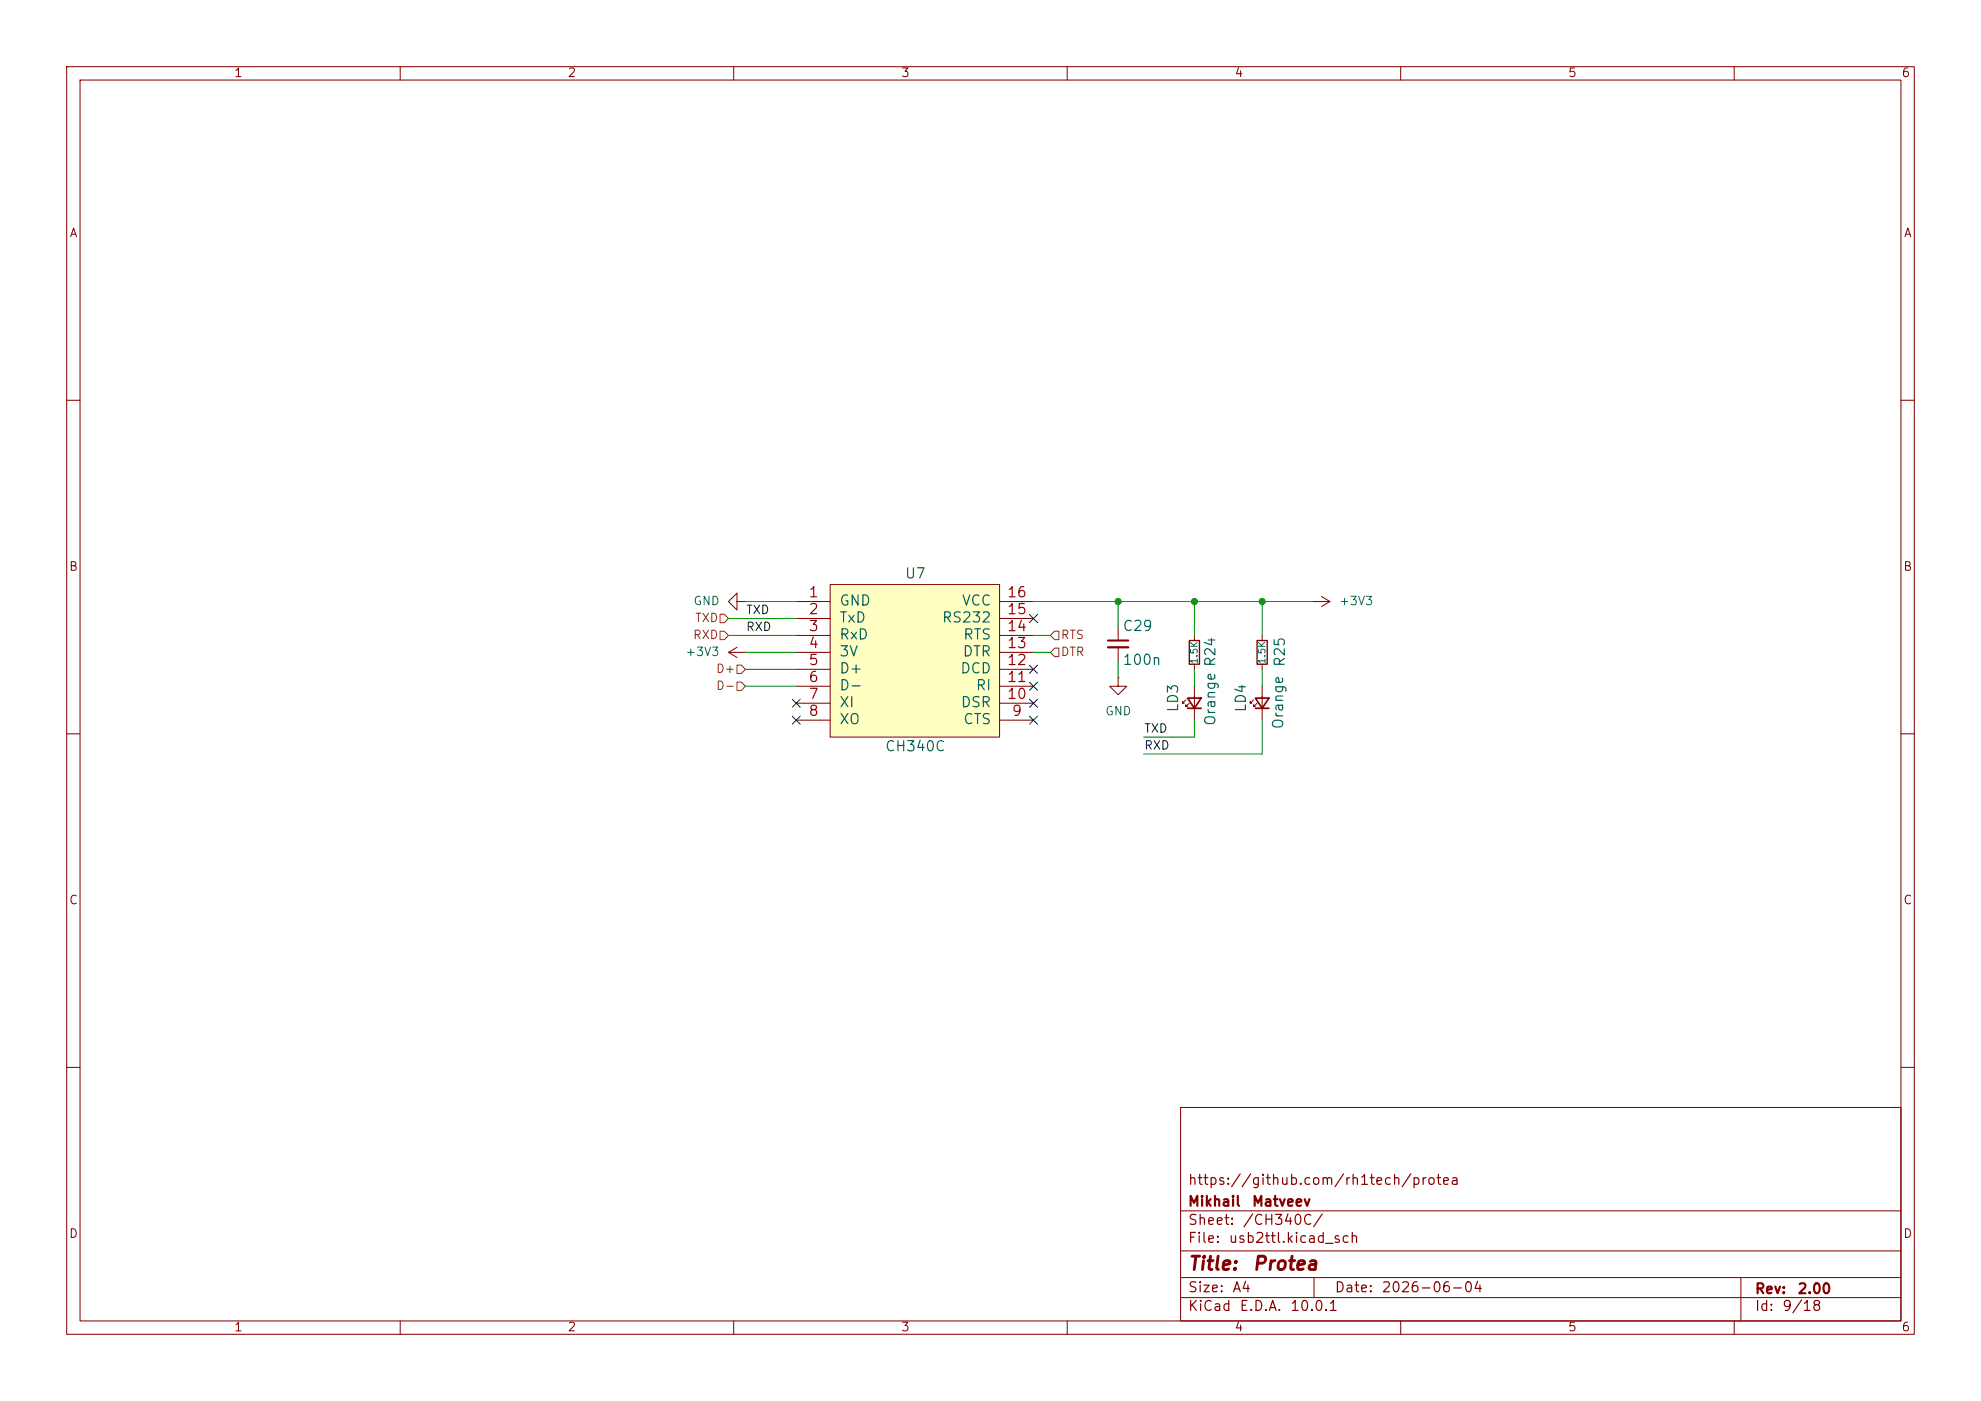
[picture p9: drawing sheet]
<svg xmlns="http://www.w3.org/2000/svg" width="297mm" height="210mm" viewBox="0 0 297 210" stroke-linecap="round" stroke-linejoin="round" font-family="sans-serif">
<g fill="none" stroke="#840000" stroke-width=".15">
<path d="M10 10h277v190h-277zM12 12h273v186h-273zM60 10v2M110 10v2M160 10v2M210 10v2M260 10v2M10 60h2M285 60h2M109.2 97.8l1.3 .8M109.2 97.8h2.6M110.5 97l-1.3 .8"/>
<path d="M111.8 97.8h.1M179.1 95.3v.7M179.1 99.6v.7M189.2 95.3v.7M189.2 99.6v.7M196.8 90.2h.1M196.8 90.2h2.6M198.1 89.4l1.3 .8M199.4 90.2l-1.3 .7M10 110h2M177.8 104.9l-.5 .5v-.2v.2h.2M178.3 105.4l-.5 .5v-.2v.2h.3"/>
<path d="M179.1 102.9v5.1M188 104.9l-.5 .5v-.2v.2h.2M188.5 105.4l-.5 .5v-.2v.2h.2M189.2 102.9v5.1M285 110h2M10 160h2M177 166h108v32h-108zM285 160h2M60 198v2M110 198v2M160 198v2M177 194.5h108"/>
<path d="M177 191.5h108M177 187.5h108M177 181.5h108M197 191.5v3M210 198v2M260 198v2M261 191.5v6.5"/>
</g>
<path d="M178.3 96h1.5v3.6h-1.5zM188.5 96h1.5v3.6h-1.5z" fill="none" stroke="#840000" stroke-width=".2"/>
<path d="M178.1 104.6h2l-1 1.6zM178.1 106.2h2M188.2 104.6h2l-1 1.6zM188.2 106.2h2" fill="none" stroke="#840000" stroke-width=".25"/>
<path d="M124.5 87.6h25.4v22.9h-25.4z" fill="#ffffc2"/>
<g fill="none" stroke="#840000" stroke-width=".15">
<path d="M110.5 90.2v-1.3l-1.3 1.3 1.3 1.2v-1.2h1.3M111.8 90.2h.1M119.4 90.2h5.1M119.4 92.7h5.1M119.4 95.3h5.1M119.4 97.8h5.1M124.5 87.6h25.4v22.9h-25.4zM149.9 90.2h5M149.9 92.7h5M149.9 95.3h5M149.9 97.8h5M167.6 94v2"/>
<path d="M167.6 97v2.1M119.4 100.3h5.1M119.4 102.9h5.1M119.4 105.4h5.1M119.4 108h5.1M149.9 100.3h5M149.9 102.9h5M149.9 105.4h5M149.9 108h5M167.6 101.6v1.3h1.3l-1.3 1.2-1.2-1.2h1.2M167.6 101.6h.1"/>
</g>
<path d="M166.1 96h3.1" fill="none" stroke="#840000" stroke-width=".3"/>
<path d="M166.1 97h3.1" fill="none" stroke="#840000" stroke-width=".33"/>
<path d="M107.9 92.1h.7l.6 .6-.6 .6h-.7zM107.9 94.6h.7l.6 .7-.6 .6h-.7zM110.5 99.7h.6l.7 .6-.7 .7h-.6zM157.5 95.3l.6-.7h.6v1.3h-.6zM158.1 97.2h.6v1.2h-.6l-.6-.6zM110.5 102.2h.6l.7 .7-.7 .6h-.6z" fill="none" stroke="#725600" stroke-width=".15"/>
<g fill="none" stroke="#009600" stroke-width=".15">
<path d="M109.2 95.3h10.2M109.2 92.7h10.2M111.8 90.2h7.6M111.8 97.8h7.6M154.9 90.2h41.9M154.9 95.3h2.6M154.9 97.8h2.6M167.6 90.2v3.8M167.6 99.1v2.5M179.1 90.2v5.1M189.2 90.2v5.1M111.8 100.3h7.6"/>
<path d="M111.8 102.9h7.6M179.1 100.3v2.6M179.1 108v2.5h-7.7M189.2 100.3v2.6M189.2 108v5h-17.8"/>
</g>
<g fill="none" stroke="#000084" stroke-width=".15">
<path d="M154.3 99.7l1.2 1.2M154.3 92.1l1.2 1.2M155.5 99.7l-1.2 1.2M155.5 92.1l-1.2 1.2M118.8 107.3l1.2 1.3M118.8 104.8l1.2 1.2M120 107.3l-1.2 1.3M120 104.8l-1.2 1.2M154.3 102.3l1.2 1.2M154.3 104.8l1.2 1.2M154.3 107.3l1.2 1.3M155.5 102.3l-1.2 1.2"/>
<path d="M155.5 104.8l-1.2 1.2M155.5 107.3l-1.2 1.3"/>
</g>
<g fill="#009600" stroke="#009600" stroke-width=".15">
<circle cx="189.2" cy="90.2" r=".46"/>
<circle cx="179.1" cy="90.2" r=".46"/>
<circle cx="167.6" cy="90.2" r=".46"/>
</g>
<g font-size="2" fill="#840000">
<text x="178" y="190.9">Title:</text>
<text x="187.7" y="190.9">Protea</text>
</g>
<g font-size="1.5" fill="#a90000">
<text x="121.1" y="89.9">1</text>
<text x="150.9" y="89.9">16</text>
<text x="121.1" y="92.5">2</text>
<text x="121.1" y="95">3</text>
<text x="150.9" y="95">14</text>
<text x="150.9" y="92.5">15</text>
<text x="121.1" y="97.5">4</text>
<text x="121.1" y="100.1">5</text>
<text x="150.9" y="100.1">12</text>
<text x="150.9" y="97.5">13</text>
<text x="121.1" y="102.6">6</text>
<text x="121.1" y="105.2">7</text>
<text x="121.1" y="107.7">8</text>
<text x="150.9" y="105.2">10</text>
<text x="150.9" y="102.6">11</text>
<text x="151.6" y="107.7">9</text>
</g>
<g font-size="1.5" fill="#006464">
<text x="135.6" y="87.1">U7</text>
<text x="125.7" y="91.2">GND</text>
<text x="125.7" y="93.7">TxD</text>
<text x="141.1" y="93.7">RS232</text>
<text x="144.1" y="91.2">VCC</text>
<text x="168.2" y="95">C29</text>
<text x="125.7" y="96.2">RxD</text>
<text x="125.7" y="98.8">3V</text>
<text x="125.7" y="101.3">D+</text>
<text x="143.9" y="101.3">DCD</text>
<text x="144.2" y="98.8">DTR</text>
<text x="144.3" y="96.2">RTS</text>
<text x="168.2" y="100.1">100n</text>
<text x="193" y="100.1" transform="rotate(-90 193 100.1)">R25</text>
<text x="125.7" y="103.9">D-</text>
<text x="125.7" y="106.4">XI</text>
<text x="143.9" y="106.4">DSR</text>
<text x="146.2" y="103.9">RI</text>
<text x="177" y="106.9" transform="rotate(-90 177 106.9)">LD3</text>
<text x="187.2" y="106.9" transform="rotate(-90 187.2 106.9)">LD4</text>
<text x="125.7" y="108.9">XO</text>
<text x="132.6" y="113">CH340C</text>
<text x="144.3" y="108.9">CTS</text>
<text x="182.6" y="108.9" transform="rotate(-90 182.6 108.9)">Orange R24</text>
<text x="192.8" y="109.4" transform="rotate(-90 192.8 109.4)">Orange</text>
</g>
<g font-size="1.5" fill="#840000">
<text x="178" y="178">https://github.com/rh1tech/protea</text>
<text x="178" y="184">Sheet:</text>
<text x="178" y="181.2">Mikhail</text>
<text x="186.2" y="184">/CH340C/</text>
<text x="187.6" y="181.2">Matveev</text>
<text x="178" y="186.7">File:</text>
<text x="184.1" y="186.7">usb2ttl.kicad_sch</text>
<text x="178" y="196.9">KiCad</text>
<text x="178" y="194.1">Size:</text>
<text x="184.7" y="194.1">A4</text>
<text x="185.7" y="196.9">E.D.A.</text>
<text x="193.3" y="196.9">10.0.1</text>
<text x="200" y="194.1">Date:</text>
<text x="207" y="194.1">2026-06-04</text>
<text x="263" y="194.3">Rev:</text>
<text x="263" y="196.9">Id:</text>
<text x="267.1" y="196.9">9/18</text>
<text x="269.4" y="194.3">2.00</text>
</g>
<g font-size="1.3" fill="#840000">
<text x="35" y="11.9">1</text>
<text x="85" y="11.9">2</text>
<text x="135" y="11.9">3</text>
<text x="185" y="11.9">4</text>
<text x="235" y="11.9">5</text>
<text x="285" y="11.9">6</text>
<text x="10.3" y="35.9">A</text>
<text x="285.3" y="35.9">A</text>
<text x="10.3" y="85.9">B</text>
<text x="285.3" y="85.9">B</text>
<text x="10.3" y="135.9">C</text>
<text x="285.3" y="135.9">C</text>
<text x="10.3" y="185.9">D</text>
<text x="285.3" y="185.9">D</text>
<text x="35" y="199.9">1</text>
<text x="85" y="199.9">2</text>
<text x="135" y="199.9">3</text>
<text x="185" y="199.9">4</text>
<text x="235" y="199.9">5</text>
<text x="285" y="199.9">6</text>
</g>
<g font-size="1.3" fill="#006464">
<text x="103.9" y="91">GND</text>
<text x="200.7" y="91">+3V3</text>
<text x="102.7" y="98.7">+3V3</text>
<text x="165.6" y="107.5">GND</text>
</g>
<g font-size="1.3" fill="#725600">
<text x="104.1" y="93.6">TXD</text>
<text x="103.8" y="96.1">RXD</text>
<text x="107.3" y="101.2">D+</text>
<text x="158.9" y="98.7">DTR</text>
<text x="158.9" y="96.1">RTS</text>
<text x="107.3" y="103.7">D-</text>
</g>
<g font-size="1.3" fill="#0f0f0f">
<text x="111.8" y="94.9">RXD</text>
<text x="111.8" y="92.4">TXD</text>
<text x="171.4" y="112.7">RXD</text>
<text x="171.4" y="110.1">TXD</text>
</g>
<g font-size="1" fill="#006464">
<text x="179.8" y="99.6" transform="rotate(-90 179.8 99.6)">1.5K</text>
<text x="190" y="99.6" transform="rotate(-90 190 99.6)">1.5K</text>
</g>
</svg>
